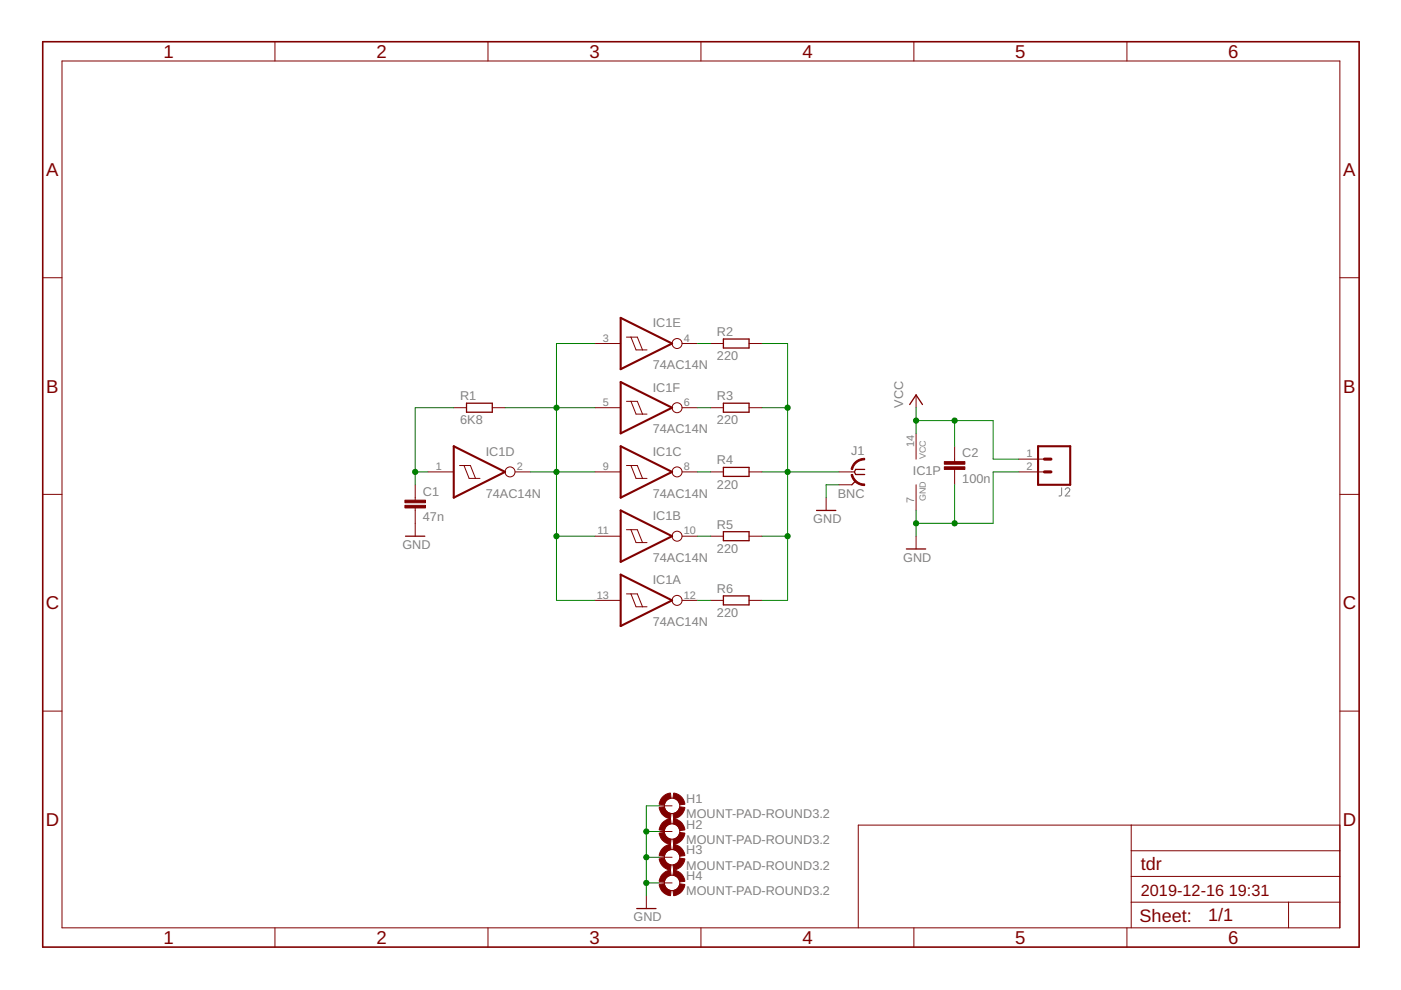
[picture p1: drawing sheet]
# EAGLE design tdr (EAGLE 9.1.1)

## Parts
C1  47n  C-EU075-032X103  [C075-032X103]
C2  100n  C-EU075-032X103  [C075-032X103]
H1  MOUNT-PAD-ROUND3.2  [3,2-PAD]
H2  MOUNT-PAD-ROUND3.2  [3,2-PAD]
H3  MOUNT-PAD-ROUND3.2  [3,2-PAD]
H4  MOUNT-PAD-ROUND3.2  [3,2-PAD]
IC1  74AC14N  [DIL14]
J1  BNC  [BNC_TYCO]
J2  CONN_023.5MM  [SCREWTERMINAL-3.5MM-2]
R1  6K8  R-EU_0207/10  [0207/10]
R2  220  R-EU_0207/10  [0207/10]
R3  220  R-EU_0207/10  [0207/10]
R4  220  R-EU_0207/10  [0207/10]
R5  220  R-EU_0207/10  [0207/10]
R6  220  R-EU_0207/10  [0207/10]

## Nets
GND: C1.2 C2.2 H1.B3,2(MOUNT) H2.B3,2(MOUNT) H3.B3,2(MOUNT) H4.B3,2(MOUNT) IC1.7(P:GND) J1.G(GND) J2.2
N$1: C1.1 IC1.1(D:I) R1.1
N$2: IC1.2(D:O) IC1.3(E:I) IC1.5(F:I) IC1.9(C:I) IC1.11(B:I) IC1.13(A:I) R1.2
N$3: IC1.4(E:O) R2.1
N$4: IC1.6(F:O) R3.1
N$5: IC1.8(C:O) R4.1
N$6: IC1.10(B:O) R5.1
N$7: IC1.12(A:O) R6.1
N$8: J1.C R2.2 R3.2 R4.2 R5.2 R6.2
VCC: C2.1 IC1.14(P:VCC) J2.1
